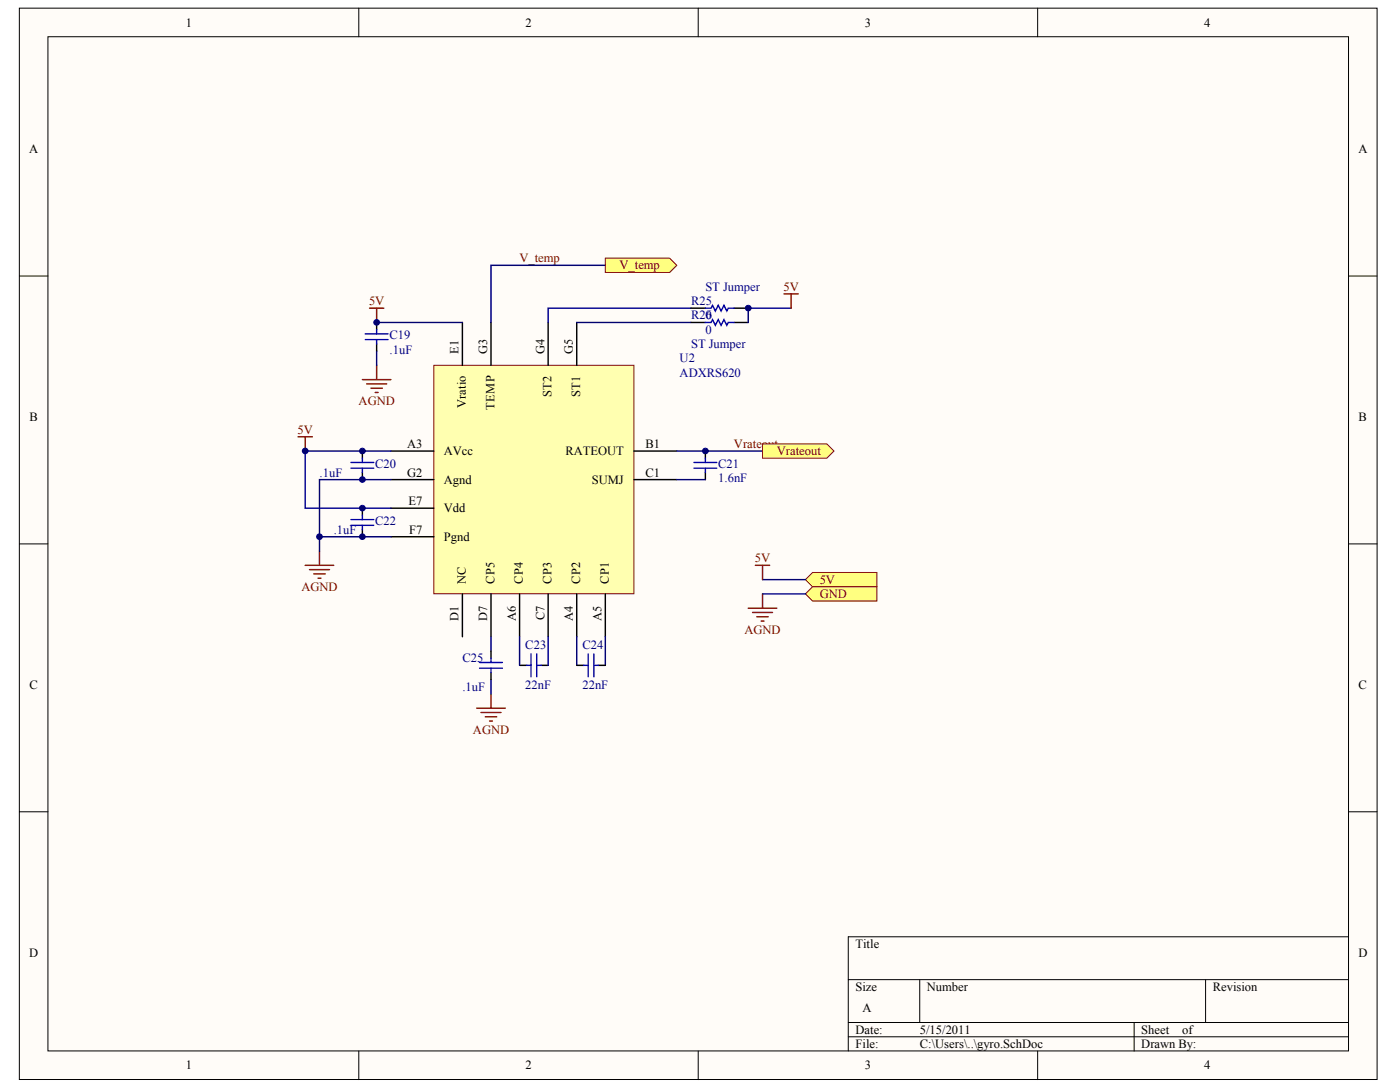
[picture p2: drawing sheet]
<svg xmlns="http://www.w3.org/2000/svg" width="258mm" height="201mm" viewBox="0 0 258 201" stroke-linecap="round" stroke-linejoin="round" font-family="sans-serif">
<g fill="#fffcf8" stroke="#000" stroke-width=".18">
<path d="M3.6 1.5h250.1v197.3h-250.1z"/>
<path d="M8.8 6.8h239.6v186.7h-239.6z"/>
</g>
<g fill="none" stroke="#000" stroke-width=".18">
<path d="M66.1 1.5v5.3M128.6 1.5v5.3M191.1 1.5v5.3M3.6 50.8h5.2M248.4 50.8h5.3M3.6 100.2h5.2M248.4 100.2h5.3M3.6 149.5h5.2M248.4 149.5h5.3M248.4 172.5h-92.1v21M66.1 193.5v5.3M128.6 193.5v5.3"/>
<path d="M156.3 180.4h92.1M156.3 188.3h92.1M156.3 190.9h92.1M169.4 180.4v7.9M191.1 193.5v5.3M208.9 188.3v5.2M222.1 180.4v7.9"/>
</g>
<path d="M79.9 67.3h36.9v42h-36.9z" fill="#ffffb0" stroke="#800000" stroke-width=".18"/>
<g fill="none" stroke="#000" stroke-width=".26">
<path d="M85.2 59.4v7.9M90.4 59.4v7.9M101 59.4v7.9M106.2 59.4v7.9M72 83.1h7.9M72 88.3h7.9M72 93.6h7.9M72 98.8h7.9M116.8 83.1h7.9M116.8 88.3h7.9M129.9 83.1v1.3M129.9 87v1.3"/>
<path d="M85.2 109.4v7.9M90.4 109.4v7.9M95.7 109.4v7.9M101 109.4v7.9M106.2 109.4v7.9M111.5 109.4v7.9M95.7 122.5h1.3M99.7 122.5h1.3"/>
</g>
<path d="M127.8 86.2h4.2M127.8 85.2h4.2M129.9 84.4v.8M129.9 86.2v.8M97 122.5h.8M97.8 120.4v4.2M98.9 120.4v4.2M98.9 122.5h.8" fill="none" stroke="#00f" stroke-width=".26"/>
<g fill="none" stroke="#000080" stroke-width=".26">
<path d="M69.4 59.4h15.8M106.2 59.4h21.1M111.5 48.9h-21.1v10.5M127.3 56.7h-26.3v2.7M69.4 64.6v2.7M58.8 98.8h7.9M66.7 88.3h-7.9v13.2M66.7 83.1h-10.5v10.5h10.5M124.7 88.3h5.2M124.7 83.1h15.8M90.4 117.3v2.6M95.7 117.3v5.2"/>
<path d="M101 117.3v5.2M106.2 117.3v5.2M111.5 117.3v5.2M90.4 125.1v2.7"/>
</g>
<g fill="none" stroke="#800000" stroke-width=".26">
<path d="M66.7 69.9h5.3M67.5 70.7h3.7M68.3 71.5h2.1M69.1 72.3h.5M69.4 67.3v2.6M56.2 104.1h5.3M57 104.9h3.7M57.8 105.7h2.1M58.6 106.5h.5M58.8 101.5v2.6M87.8 130.4h5.3M88.6 131.2h3.7"/>
<path d="M89.4 132h2.1M90.2 132.8h.5M90.4 127.8v2.6"/>
</g>
<g fill="#ffff80" stroke="#800000" stroke-width=".18">
<path d="M111.5 47.5h11.8l1.4 1.4-1.4 1.3h-11.8z" fill-rule="evenodd"/>
<path d="M140.5 81.7h11.8l1.3 1.4-1.3 1.3h-11.8z" fill-rule="evenodd"/>
<path d="M148.4 106.7l1.3-1.3h11.8v2.6h-11.8z" fill-rule="evenodd"/>
<path d="M148.4 109.4l1.3-1.4h11.8v2.7h-11.8z" fill-rule="evenodd"/>
</g>
<g fill="none" stroke="#800000" stroke-width=".26">
<path d="M68.1 56.7h2.6M69.4 56.7v2.7M144.4 54.1h2.6M145.7 54.1v2.6M54.9 80.4h2.6M56.2 80.4v2.7M137.8 112h5.3M138.6 112.8h3.7M139.1 104.1h2.7M139.4 113.6h2.1M140.2 114.4h.5M140.5 104.1v2.6"/>
<path d="M140.5 109.4v2.6"/>
</g>
<path d="M145.7 56.7h-7.9v2.7M66.7 93.6h5.3M66.7 98.8h5.3M66.7 83.1h5.3M66.7 88.3h5.3M140.5 109.4h7.9M140.5 106.7h7.9" fill="none" stroke="#000080" stroke-width=".26"/>
<g fill="none" stroke="#000" stroke-width=".26">
<path d="M69.4 59.4v1.3M127.3 56.7h2.6M127.3 59.4h2.6M135.2 56.7h2.6M135.2 59.4h2.6M69.4 63.3v1.3M66.7 83.1v1.3M66.7 87v1.3M66.7 93.6v1.3M66.7 97.5v1.3M90.4 119.9v1.3M90.4 123.8v1.3"/>
<path d="M106.2 122.5h1.4M110.2 122.5h1.3"/>
</g>
<g fill="none" stroke="#00f" stroke-width=".26">
<path d="M129.9 56.7h1.1l.2-.5 .6 1.1 .5-1.1 .5 1.1 .6-1.1 .5 1.1 .2-.6h1.1M129.9 59.4h1.1l.2-.5 .6 1 .5-1 .5 1 .6-1 .5 1 .2-.5h1.1M67.3 61.5h4.2M67.3 62.5h4.2M69.4 60.7v.8M69.4 62.5v.8M64.6 85.2h4.3M64.6 86.2h4.3M64.6 95.7h4.3M64.6 96.7h4.3M66.7 84.4v.8M66.7 86.2v.8"/>
<path d="M66.7 94.9v.8M66.7 96.7v.8M88.3 122h4.2M88.3 123h4.2M90.4 121.2v.8M90.4 123v.8M107.6 122.5h.7M108.3 120.4v4.2M109.4 120.4v4.2M109.4 122.5h.8"/>
</g>
<g fill="#000080" stroke="#000080" stroke-width=".18">
<circle cx="56.2" cy="83" r=".52"/>
<circle cx="58.9" cy="98.8" r=".52"/>
<circle cx="66.8" cy="98.8" r=".52"/>
<circle cx="66.8" cy="93.6" r=".52"/>
<circle cx="66.8" cy="88.3" r=".52"/>
<circle cx="66.8" cy="83" r=".52"/>
<circle cx="69.4" cy="59.4" r=".52"/>
<circle cx="129.9" cy="83" r=".52"/>
<circle cx="137.8" cy="56.7" r=".52"/>
</g>
<g font-size="2.3">
<text x="34.3" y="4.9">1</text>
<text x="96.8" y="4.9">2</text>
<text x="159.3" y="4.9">3</text>
<text x="221.8" y="4.9">4</text>
<text x="5.4" y="28.2">A</text>
<text x="250.2" y="28.2">A</text>
<text x="84.5" y="65.2" transform="rotate(-90 84.5 65.2)">E1</text>
<text x="89.7" y="65.2" transform="rotate(-90 89.7 65.2)">G3</text>
<text x="100.3" y="65.2" transform="rotate(-90 100.3 65.2)">G4</text>
<text x="105.5" y="65.2" transform="rotate(-90 105.5 65.2)">G5</text>
<text x="5.4" y="77.5">B</text>
<text x="85.8" y="75.2" transform="rotate(-90 85.8 75.2)">Vratio</text>
<text x="91.1" y="75.5" transform="rotate(-90 91.1 75.5)">TEMP</text>
<text x="101.6" y="73.1" transform="rotate(-90 101.6 73.1)">ST2</text>
<text x="106.9" y="73.1" transform="rotate(-90 106.9 73.1)">ST1</text>
<text x="250.3" y="77.5">B</text>
<text x="75" y="82.5">A3</text>
<text x="81.8" y="83.8">AVcc</text>
<text x="104.2" y="83.8">RATEOUT</text>
<text x="118.9" y="82.5">B1</text>
<text x="75" y="87.7">G2</text>
<text x="81.8" y="89.1">Agnd</text>
<text x="109" y="89.1">SUMJ</text>
<text x="118.9" y="87.7">C1</text>
<text x="75.2" y="93">E7</text>
<text x="81.8" y="94.3">Vdd</text>
<text x="75.4" y="98.3">F7</text>
<text x="81.8" y="99.6">Pgnd</text>
<text x="85.8" y="107.5" transform="rotate(-90 85.8 107.5)">NC</text>
<text x="91.1" y="107.5" transform="rotate(-90 91.1 107.5)">CP5</text>
<text x="96.3" y="107.5" transform="rotate(-90 96.3 107.5)">CP4</text>
<text x="101.6" y="107.5" transform="rotate(-90 101.6 107.5)">CP3</text>
<text x="106.9" y="107.5" transform="rotate(-90 106.9 107.5)">CP2</text>
<text x="112.1" y="107.5" transform="rotate(-90 112.1 107.5)">CP1</text>
<text x="84.5" y="114.4" transform="rotate(-90 84.5 114.4)">D1</text>
<text x="89.7" y="114.4" transform="rotate(-90 89.7 114.4)">D7</text>
<text x="95" y="114.4" transform="rotate(-90 95 114.4)">A6</text>
<text x="100.3" y="114.2" transform="rotate(-90 100.3 114.2)">C7</text>
<text x="105.5" y="114.4" transform="rotate(-90 105.5 114.4)">A4</text>
<text x="110.8" y="114.4" transform="rotate(-90 110.8 114.4)">A5</text>
<text x="5.4" y="126.9">C</text>
<text x="250.3" y="126.9">C</text>
<text x="5.4" y="176.2">D</text>
<text x="157.6" y="174.6">Title</text>
<text x="250.2" y="176.2">D</text>
<text x="157.6" y="182.5">Size</text>
<text x="170.7" y="182.5">Number</text>
<text x="223.4" y="182.5">Revision</text>
<text x="157.6" y="190.3">Date:</text>
<text x="158.9" y="186.4">A</text>
<text x="169.4" y="190.3">5/15/2011</text>
<text x="210.2" y="190.3">Sheet</text>
<text x="217.8" y="190.3">of</text>
<text x="34.3" y="196.9">1</text>
<text x="96.8" y="196.9">2</text>
<text x="157.6" y="193">File:</text>
<text x="159.3" y="196.9">3</text>
<text x="169.4" y="193">C:\Users\..\gyro.SchDoc</text>
<text x="210.2" y="193">Drawn By:</text>
<text x="221.8" y="196.9">4</text>
</g>
<g font-size="2.3" fill="#800000">
<text x="95.7" y="48.3">V_temp</text>
<text x="114.1" y="49.6">V_temp</text>
<text x="144.3" y="53.5">5V</text>
<text x="68" y="56.2">5V</text>
<text x="66.1" y="74.6">AGND</text>
<text x="54.8" y="79.9">5V</text>
<text x="135.2" y="82.5">Vrateout</text>
<text x="143.1" y="83.8">Vrateout</text>
<text x="139.1" y="103.5">5V</text>
<text x="151" y="107.5">5V</text>
<text x="55.5" y="108.8">AGND</text>
<text x="151" y="110.1">GND</text>
<text x="137.1" y="116.7">AGND</text>
<text x="87.1" y="135.1">AGND</text>
</g>
<g font-size="2.3" fill="#000080">
<text x="129.9" y="53.5">ST Jumper</text>
<text x="127.3" y="56.2">R25</text>
<text x="127.3" y="58.8">R20</text>
<text x="130" y="58.8">6</text>
<text x="71.7" y="65.1">.1uF</text>
<text x="71.7" y="62.5">C19</text>
<text x="127.3" y="64.1">ST Jumper</text>
<text x="129.9" y="61.4">0</text>
<text x="125.2" y="66.7">U2</text>
<text x="125.2" y="69.3">ADXRS620</text>
<text x="58.8" y="87.7">.1uF</text>
<text x="69.1" y="86.2">C20</text>
<text x="132.3" y="88.8">1.6nF</text>
<text x="132.3" y="86.2">C21</text>
<text x="61.5" y="98.3">.1uF</text>
<text x="69.1" y="96.7">C22</text>
<text x="96.8" y="119.6">C23</text>
<text x="107.3" y="119.6">C24</text>
<text x="85.2" y="121.9">C25</text>
<text x="85.2" y="127.2">.1uF</text>
<text x="96.8" y="126.9">22nF</text>
<text x="107.3" y="126.9">22nF</text>
</g>
</svg>
